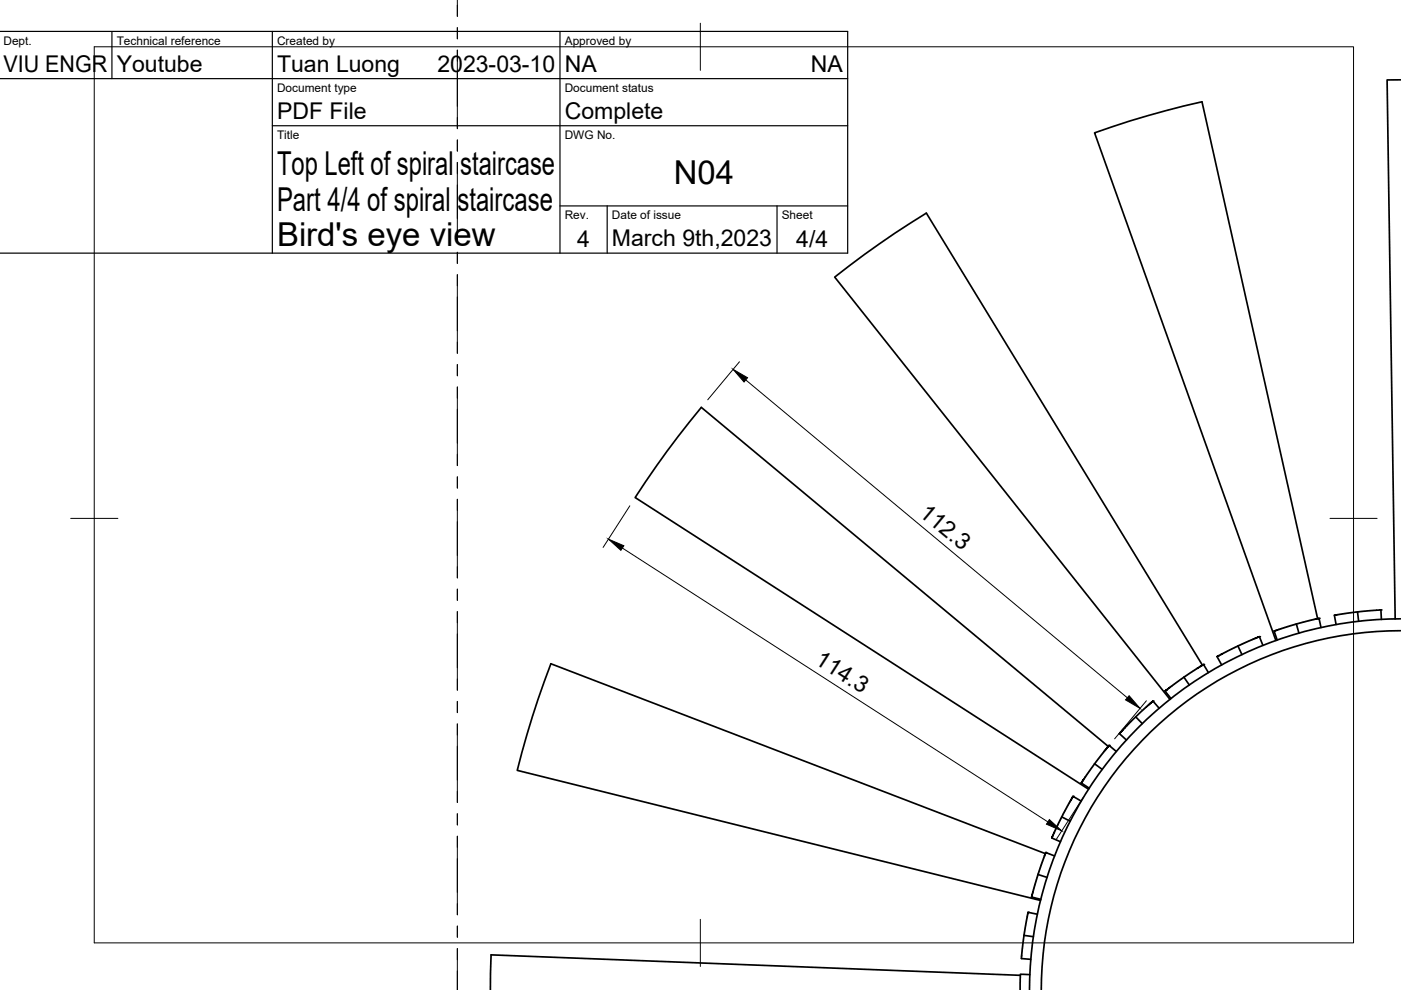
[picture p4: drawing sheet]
<svg xmlns="http://www.w3.org/2000/svg" width="297mm" height="210mm" viewBox="0 0 297 210" stroke-linecap="round" stroke-linejoin="round" font-family="sans-serif">
<!-- layer: Visible -->
<g fill="none" stroke="#000" stroke-width=".36">
<path d="M297 16.9h-2.9l1.7 114.3M262.5 137l-4.5 2.2 1 1.8M262.5 137l.8 1.8M267.8 136.8l-.8-1.8-4.5 2M274.8 132.3l4.9-1.2 .4 1.9M274.8 132.3l-4.7 1.5 .7 1.9M274.8 132.3l.6 1.9M279.4 131.2l-24.6-109.6-7.6 1.9a176.1 176.1 0 0 0-15.1 4.7l38.4 107.6M287.8 129.7l5-.4 .1 2M287.8 129.7l-4.9 .7 .4 2M287.8 129.7l.3 2M297 131.2a78.7 78.7 0 0 0-78.7 78.7"/>
<path d="M297 133.7a76.2 76.2 0 0 0-76.2 76.2M235 158.3l-86.3-71.9-2.5 3a192.4 192.4 0 0 0-11.5 16.1l96.1 61.8M236.7 159.3l-1.6-1.3-3 3.9M240.8 152l-3.5 3.5 1.5 1.4M240.8 152l1.4 1.4M245.8 150.2l-1.4-1.6-3.6 3.4M251 143.6l-4 2.9 1.3 1.6M251 143.6l1.2 1.6M254.9 141l-58.5-95.8a197.7 197.7 0 0 0-19.4 13.6l71.1 89.5M256.2 142.6l-1-1.7-4.2 2.7M225.1 173.2l-2.1 4.5 1.8 .8M225.1 173.2l1.8 .9"/>
<path d="M229.2 169.9l-1.7-1.1-2.4 4.4M232.1 161.9l-2.8 4.1 1.6 1.1M232.1 161.9l1.6 1.2M217.1 198.3l-.5 4.9 1.9 .2M217.1 198.3l2 .3M219.9 193.8l-1.9-.4-.9 4.9M220.1 185.4l-1.4 4.8 2 .5M220.1 185.4l1.9 .6M221.6 181l-104.8-40.3a192.7 192.7 0 0 0-7.1 22.6l110.9 27.6M223.6 181.5l-1.9-.7-1.6 4.6M216.3 206.8l-112.2-4.3-.1 7.4M218.3 206.6h-2v3.3"/>
</g>
<g fill="#000">
<circle cx="267" cy="135" r=".18"/>
<circle cx="279.7" cy="131.1" r=".18"/>
<circle cx="292.8" cy="129.3" r=".18"/>
<circle cx="235.1" cy="158" r=".18"/>
<circle cx="244.5" cy="148.6" r=".18"/>
<circle cx="255.2" cy="140.9" r=".18"/>
<circle cx="227.5" cy="168.8" r=".18"/>
<circle cx="218" cy="193.4" r=".18"/>
<circle cx="221.7" cy="180.8" r=".18"/>
</g>
<!-- layer: Reference -->
<g fill="none" stroke="#000" stroke-width=".21">
<path d="M97 0v3.5M97 5.9v2.3M97 10.6v16.7M97 29.7v2.4M97 34.4v16.7M97 53.5v2.4M97 58.2v16.7M97 77.3v2.4M97 82v16.7M97 101.1v2.4M97 105.8v16.7M97 124.9v2.4"/>
<path d="M97 129.7v16.6M97 148.7v2.4M97 153.5v16.7M97 172.5v2.4M97 177.3v16.7M97 196.3v2.4M97 201.1v8.8"/>
</g>
<!-- layer: BORDER -->
<path d="M20 9.9h267v190h-267zM148.5 4.9v10M15 109.9h10M282 109.9h10M148.5 194.9v10" fill="none" stroke="#000" stroke-width=".21"/>
<!-- layer: TITLEBLOCK -->
<path d="M0 6.7h179.7v47h-179.7M0 16.7h179.7M23.7 6.7v10M57.7 6.7v47M118.7 6.7v47M57.7 26.7h122M118.7 43.7h61M128.7 43.7v10M164.7 43.7v10" fill="none" stroke="#000" stroke-width=".25"/>
<!-- layer: FD_Dimensions -->
<path d="M156.8 76.7l-6.7 8.1M158.1 80.6l80.9 67.3M132 116.2l90.2 58.1M133.5 107.2l-5.6 8.9M243.1 148.6l-6.8 8M229.7 169.1l-5.7 8.8" fill="none" stroke="#000" stroke-width=".21"/>
<path d="M155.4 78.3l3.1 1.8-.7 .9zM129 114.3l3.3 1.4-.7 1zM239.4 147.5l2.3 2.7-3.1-1.8zM222.5 173.8l2.6 2.4-3.2-1.5z" fill="#000" stroke="#000" stroke-width=".21"/>
<g font-size="7">
<text x="58.7" y="37.2">Top Left of spiral staircase</text>
<text x="142.8" y="38.9">N04</text>
<text x="58.7" y="44.7">Part 4/4 of spiral staircase</text>
<text x="58.7" y="52.2">Bird's eye view</text>
</g>
<g font-size="4.9">
<text x=".7" y="15.2">VIU ENGR</text>
<text x="24.7" y="15.2">Youtube</text>
<text x="58.7" y="15.2">Tuan Luong</text>
<text x="92.7" y="15.2">2023-03-10</text>
<text x="119.7" y="15.2">NA</text>
<text x="171.9" y="15.2">NA</text>
<text x="58.7" y="25.2">PDF File</text>
<text x="119.7" y="25.2">Complete</text>
<text x="122.4" y="52.3">4</text>
<text x="129.7" y="52.2">March 9th,2023</text>
<text x="168.8" y="52.3">4/4</text>
<text x="194.7" y="109.1" transform="rotate(40 194.7 109.1)">112.3</text>
<text x="172.6" y="140.6" transform="rotate(33 172.6 140.6)">114.3</text>
</g>
<g font-size="2.5">
<text x=".7" y="9.5">Dept.</text>
<text x="24.7" y="9.5">Technical reference</text>
<text x="58.7" y="9.5">Created by</text>
<text x="119.7" y="9.5">Approved by</text>
<text x="58.7" y="19.5">Document type</text>
<text x="119.7" y="19.5">Document status</text>
<text x="58.7" y="29.5">Title</text>
<text x="119.7" y="29.5">DWG No.</text>
<text x="119.7" y="46.5">Rev.</text>
<text x="129.7" y="46.5">Date of issue</text>
<text x="165.7" y="46.5">Sheet</text>
</g>
</svg>
